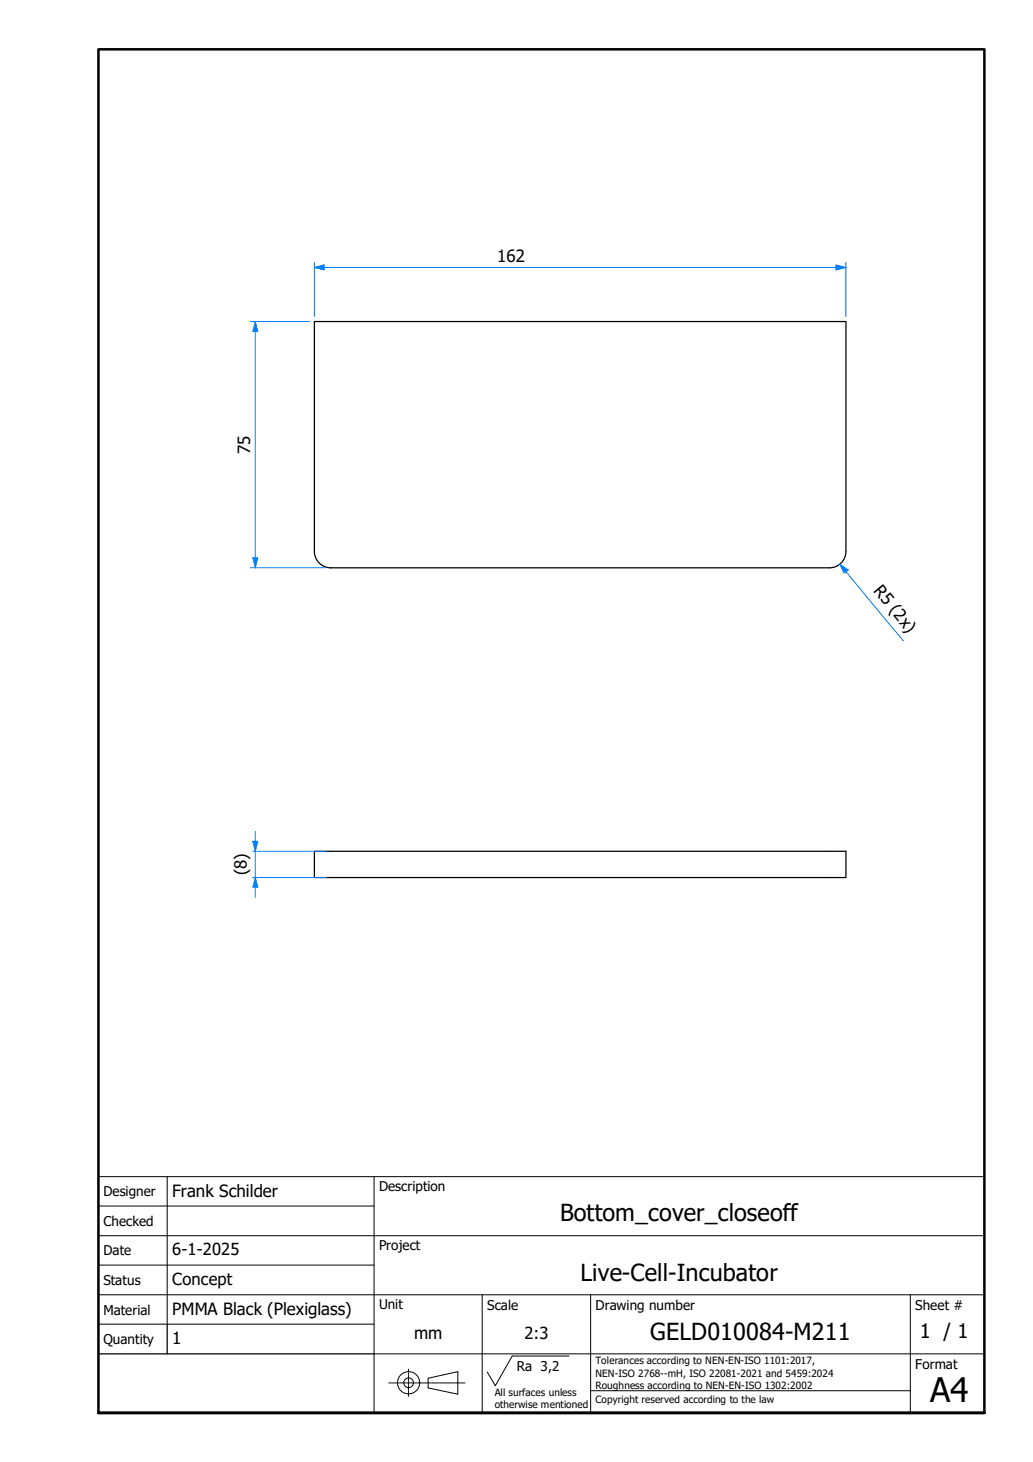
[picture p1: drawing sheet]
<svg xmlns="http://www.w3.org/2000/svg" width="210mm" height="297mm" viewBox="0 0 210 297" stroke-linecap="round" stroke-linejoin="round" font-family="sans-serif">
<!-- layer: Visible Edges(TU) -->
<path d="M63.9 65.3h108v46.7a3.3 3.3 0 0 1-3.3 3.4h-101.4a3.3 3.3 0 0 1-3.3-3.4zM63.9 173h108v5.3h-108z" fill="none" stroke="#000" stroke-width=".25"/>
<!-- layer: Visible (ISO) -->
<path d="M20 287.1v-277.1h180v277.1h-180h180" fill="none" stroke="#000" stroke-width=".51"/>
<!-- layer: Sketch Geometry(TU) -->
<g fill="none" stroke="#000" stroke-width=".2">
<path d="M20 239.1h180v48h-180zM34 239.1v29.9M76 239.1v48M20 245h56M20 251.1h180M20 257h56M20 269h56M20 263.1h180M76 275.1h124M98 263.1v24M104.1 275.5h11.5M120 263.1v24"/>
<path d="M185 263.1v24M120 282.6h65"/>
</g>
<path d="M20 275.1h56M34 269v6.1" fill="none" stroke="#000" stroke-width=".25"/>
<!-- layer: Leader Lines(TU) -->
<g fill="none" stroke="#000" stroke-width=".2">
<path d="M104.1 275.5l-3.5 6-1.6-2.7M87 280l6-1.3v4.6l-6-1.3z"/>
<circle cx="83" cy="280.9" r="2.25"/>
<circle cx="83" cy="280.9" r=".98"/>
</g>
<!-- layer: Centerline(TU) -->
<g fill="none" stroke="#000" stroke-width=".2">
<path d="M83 278.2v.6M83 279v.3M83 279.4v1.3M79 281h.5M79.6 281h.3M80 281h1.1M81.2 281h.3M81.6 281h1M82.7 281h.3M83 280.8v.3M83 281.3v1.2M83 282.6v.3"/>
<path d="M83 283.1v.6M83.1 281h1M84.3 281h.3M84.7 281h1M85.9 281h.2M86.2 281h1M87.4 281h.2M87.8 281h1M89 281h.2M89.3 281h1.1M90.5 281h.2M90.9 281h1"/>
<path d="M92.1 281h.2M92.5 281h1M93.6 281h.3M94 281h.5"/>
</g>
<!-- layer: Dimensions(TU) -->
<path d="M170.6 114.6l1.3 1.5" fill="none" stroke="#0080ff" stroke-width=".2"/>
<path d="M170.6 114.6l1.7 1.2-.8 .6z" fill="#0080ff"/>
<path d="M63.9 54.3h1.9M170.6 114.6l1.7 1.2-.8 .6zM171.9 116.1l11.7 14.1" fill="none" stroke="#0080ff" stroke-width=".2"/>
<path d="M63.9 54.3l1.9-.5v1z" fill="#0080ff"/>
<path d="M63.9 54.3l1.9-.5v1zM169.9 54.3h2" fill="none" stroke="#0080ff" stroke-width=".2"/>
<path d="M169.9 53.8l2 .5-2 .5z" fill="#0080ff"/>
<path d="M63.9 53.3v11M65.8 54.3h104.1M169.9 53.8l2 .5-2 .5zM171.9 53.3v11M51.9 65.3v2.1" fill="none" stroke="#0080ff" stroke-width=".2"/>
<path d="M51.9 65.3l.5 2.1h-1z" fill="#0080ff"/>
<path d="M51.9 65.3l.5 2.1h-1zM51.9 113.3v2.1" fill="none" stroke="#0080ff" stroke-width=".2"/>
<path d="M51.4 113.3h1l-.5 2.1z" fill="#0080ff"/>
<path d="M50.9 65.3h12M51.9 67.4v45.9M50.9 115.4h15.3M51.4 113.3h1l-.5 2.1zM51.9 170.9v2.1" fill="none" stroke="#0080ff" stroke-width=".2"/>
<path d="M51.4 170.9h1l-.5 2.1z" fill="#0080ff"/>
<path d="M51.4 170.9h1l-.5 2.1zM51.9 178.3v2" fill="none" stroke="#0080ff" stroke-width=".2"/>
<path d="M51.9 178.3l.5 2h-1z" fill="#0080ff"/>
<path d="M51.4 178.3h14.8M51.4 173h14.8M51.9 178.3l.5 2h-1zM51.9 169v1.9M51.9 173v5.3M51.9 180.3v2" fill="none" stroke="#0080ff" stroke-width=".2"/>
<text font-size="6.9" x="189" y="284.8">A4</text>
<g font-size="4.8">
<text x="113.8" y="248">Bottom_cover_closeoff</text>
<text x="118" y="260.3">Live-Cell-Incubator</text>
<text x="132.1" y="272.3">GELD010084-M211</text>
</g>
<text font-size="4.1" x="186.9" y="271.8">1 / 1</text>
<g font-size="3.4">
<text x="101" y="53.3">162</text>
<text x="50.8" y="92.2" transform="rotate(-90 50.8 92.2)">75</text>
<text x="177.4" y="120.1" transform="rotate(51 177.4 120.1)">R5 (2x)</text>
<text x="50.2" y="177.8" transform="rotate(-90 50.2 177.8)">(8)</text>
<text x="35" y="243.1">Frank Schilder</text>
<text x="35" y="255.1">6-1-2025</text>
<text x="35" y="261.1">Concept</text>
<text x="35" y="267.1">PMMA Black (Plexiglass)</text>
<text x="35" y="273">1</text>
<text x="84.1" y="272">mm</text>
<text x="106.6" y="272.1">2:3</text>
</g>
<g font-size="2.7">
<text x="21" y="243.1">Designer</text>
<text x="77" y="242">Description</text>
<text x="21" y="249.1">Checked</text>
<text x="21" y="255.1">Date</text>
<text x="77" y="254">Project</text>
<text x="21" y="261.1">Status</text>
<text x="21" y="267.1">Material</text>
<text x="77" y="266.1">Unit</text>
<text x="99" y="266.1">Scale</text>
<text x="121" y="266.1">Drawing number</text>
<text x="186" y="266.1">Sheet #</text>
<text x="21" y="273.1">Quantity</text>
<text x="105" y="278.6">Ra 3,2</text>
<text x="186" y="278.1">Format</text>
</g>
<g font-size="2">
<text x="121" y="277.2">Tolerances according to NEN-EN-ISO 1101:2017,</text>
<text x="121" y="279.7">NEN-ISO 2768--mH, ISO 22081-2021 and 5459:2024</text>
<text x="100.5" y="283.6">All surfaces unless</text>
<text x="100.5" y="286.1">otherwise mentioned</text>
<text x="121" y="285.1">Copyright reserved according to the law</text>
<text x="121" y="282.1">Roughness according to NEN-EN-ISO 1302:2002</text>
</g>
</svg>
